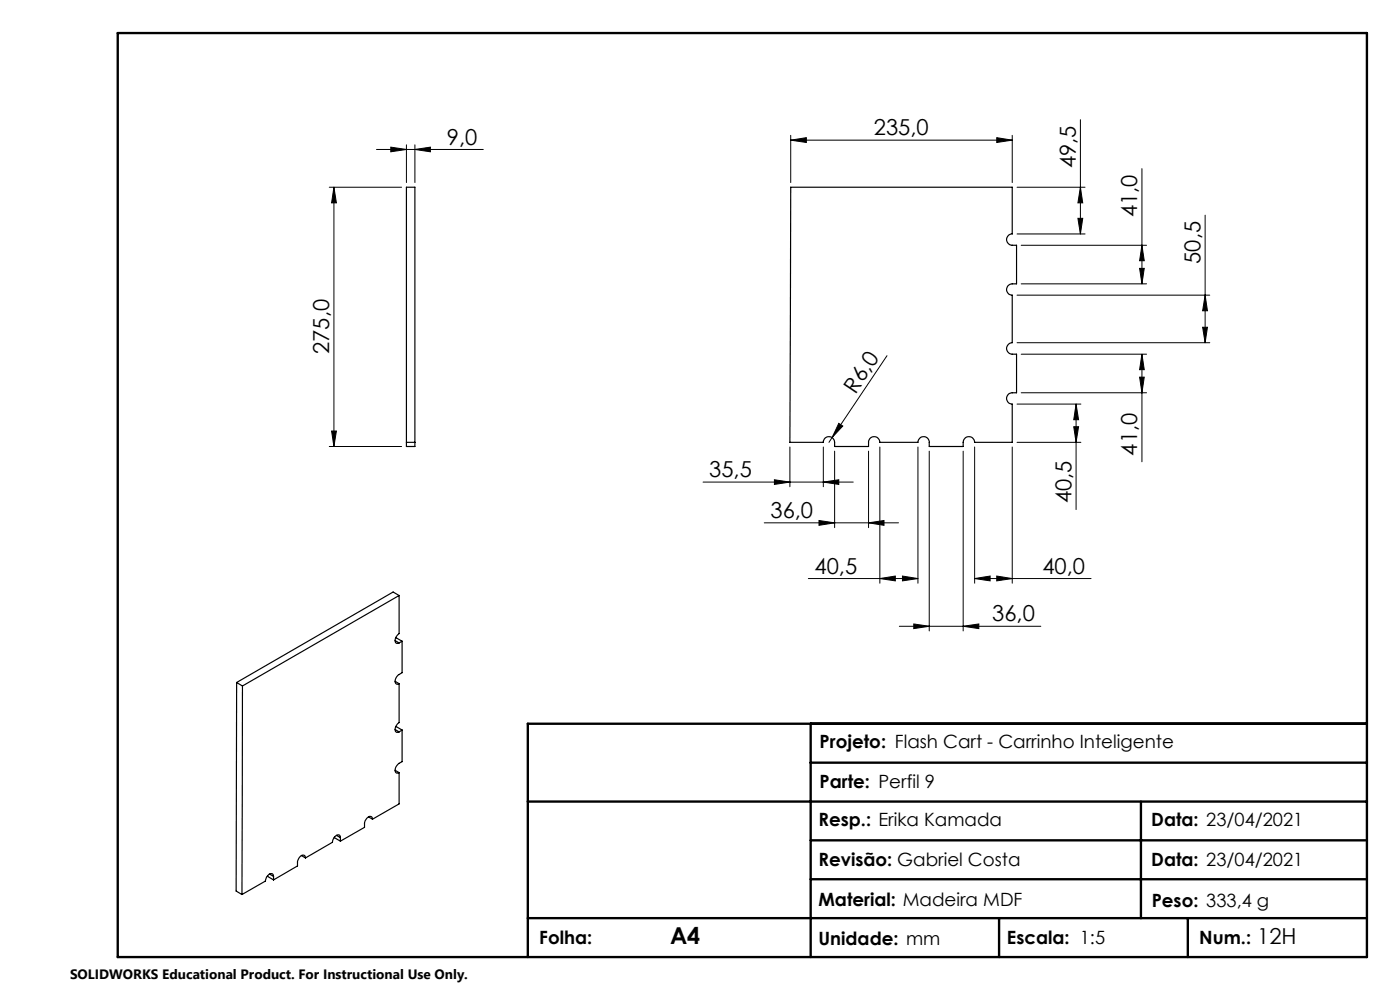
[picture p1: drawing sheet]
<svg xmlns="http://www.w3.org/2000/svg" width="297mm" height="210mm" viewBox="0 0 297 210" stroke-linecap="round" stroke-linejoin="round" font-family="sans-serif">
<g fill="none" stroke="#000" stroke-width=".21">
<path d="M69.8 39.7h15.4M70.8 39.7v55M70.8 39.7l.6 3.3h-1.1zM79.9 31.7h22.6M82.9 31.2l3.3 .5-3.3 .5zM86.2 30.7v8M88 31.7l3.3-.5v1zM88 30.7v8M167.7 29.7l3.4-.5v1zM167.7 28.7v10M167.7 29.7h47M211.5 29.2l3.2 .5-3.2 .5z"/>
<path d="M214.7 28.7v10M215.8 39.7h14.4M229.2 25.4v24.2M229.2 39.7l.5 3.3h-1zM242.3 35.8v24.4M215.8 49.6h14.4M216.6 52h26.6M228.7 46.3h1l-.5 3.3zM241.8 56.9h.9l-.4 3.3zM242.3 52l.4 3.3h-.9zM255.7 45.6v27.1M188.2 75.5l-11.7 17.3"/>
<path d="M215.8 72.7h40.8M215.8 62.6h40.8M216.6 60.2h26.6M216.6 75.1h26.6M242.3 75.1v22.9M242.3 75.1l.4 3.3h-.9zM255.1 69.4h1.1l-.5 3.3zM255.7 62.6l.5 3.3h-1.1zM69.8 94.7h15.4M70.3 91.4h1.1l-.6 3.3zM167.6 94.8v8.4M174.7 94.8v8.4"/>
<path d="M176.5 92.8l-.6 1M177.1 95.7v16.2M177.9 89.8l.9 .6-2.3 2.4zM184.3 95.7v16.2M186.7 94.8v28.9M194.7 94.8v28.9M197.1 95.7v38.1M204.3 95.7v38.1M206.8 94.8v28.9M214.7 94.8v28.9M215.8 93.8h13.5M215.8 85.7h13.5"/>
<path d="M216.6 83.3h26.6M227.8 90.5h1l-.5 3.3zM228.3 85.7v22.4M228.3 85.7l.5 3.3h-1zM241.8 80h.9l-.4 3.3zM149.2 102.3h31.8M162.1 110.9h28.5M164.3 101.8l3.3 .5-3.3 .5zM173.7 110.4l3.4 .5-3.4 .5zM174.7 102.3l3.2-.5v1zM184.3 110.9l3.2-.5v1zM171.5 122.7h23.2"/>
<path d="M186.7 122.7l3.2-.5v1zM190.8 132.8h30M191.5 122.2l3.2 .5-3.2 .5zM193.9 132.4l3.2 .4-3.2 .5zM204.3 132.8l3.3-.4v.9zM206.8 122.7l3.2-.5v1zM206.8 122.7h24.7M211.5 122.2l3.2 .5-3.2 .5z"/>
</g>
<path d="M25 7h265v196h-265zM172 153.5v49.5M290 153.5h-178v49.5M112 170h178M172 178.3h118M172 161.8h118M242 170v24.8M112 194.8h178M172 186.5h118M211.9 194.8v8.2M252 194.8v8.2" fill="none" stroke="#000" stroke-width=".5"/>
<g fill="#000">
<path d="M177.9 89.8l.9 .6-2.3 2.4z"/>
<path d="M211.5 29.2l3.2 .5-3.2 .5zM167.7 29.7l3.4-.5v1zM174.7 102.3l3.2-.5v1zM164.3 101.8l3.3 .5-3.3 .5z"/>
<path d="M228.7 46.3h1l-.5 3.3zM229.2 39.7l.5 3.3h-1zM241.8 56.9h.9l-.4 3.3zM242.3 52l.4 3.3h-.9z"/>
<path d="M255.1 69.4h1.1l-.5 3.3zM255.7 62.6l.5 3.3h-1.1zM241.8 80h.9l-.4 3.3zM242.3 75.1l.4 3.3h-.9zM227.8 90.5h1l-.5 3.3zM228.3 85.7l.5 3.3h-1z"/>
<path d="M70.3 91.4h1.1l-.6 3.3zM70.8 39.7l.6 3.3h-1.1z"/>
<path d="M206.8 122.7l3.2-.5v1zM211.5 122.2l3.2 .5-3.2 .5zM193.9 132.4l3.2 .4-3.2 .5zM204.3 132.8l3.3-.4v.9zM186.7 122.7l3.2-.5v1zM191.5 122.2l3.2 .5-3.2 .5zM173.7 110.4l3.4 .5-3.4 .5zM184.3 110.9l3.2-.5v1zM82.9 31.2l3.3 .5-3.3 .5zM88 31.7l3.3-.5v1z"/>
</g>
<g fill="none" stroke="#000" stroke-width=".25">
<path d="M167.7 39.7h47v9.9a1.2 1.2 0 0 0-1.2 1.2 1.2 1.2 0 0 0 1.2 1.2h1v8.2a2.01 2.01 0 0 0-1.8 .4 1.2 1.2 0 0 0-.3 1.3 1.2 1.2 0 0 0 1.1 .7v10.1a1.22 1.22 0 0 0-1.2 1.2 1.22 1.22 0 0 0 1.2 1.2h1v8.2h-1a1.2 1.2 0 0 0-1.2 1.2 1.2 1.2 0 0 0 1.2 1.2v8.1h-7.9a1.22 1.22 0 0 0-1.3-1.2 1.22 1.22 0 0 0-1.2 1.2v.9h-7.2a1.84 1.84 0 0 0-.4-1.8 1.21 1.21 0 0 0-1.3-.2 1.21 1.21 0 0 0-.7 1.1h-8a1.2 1.2 0 0 0-1.2-1.2 1.2 1.2 0 0 0-1.2 1.2v.9h-7.2a1.95 1.95 0 0 0-.5-1.8 1.18 1.18 0 0 0-1.3-.2 1.18 1.18 0 0 0-.6 1.1h-7.1zM86.2 93.8v-54.1h1.8v54.1M86.2 93.8h1.8M86.2 93.8v.9h1.8v-.9M83.8 135.9l.9 .5M83.9 135.3l1.4 .7M84.7 126.3v8.1a1.51 1.51 0 0 0-.7 2h.7M84.7 126.3l-33.3 19.2M84.7 126.3l-1.3-.7-33.2 19.2M85.3 136v6.7l-.6 .4a1.29 1.29 0 0 0-.5 2l.5-.1M85.3 136l-.6 .4M50.2 144.8l-.1 44.2 1.2 .8"/>
<path d="M50.2 144.8l1.2 .7M51.4 145.5l-.1 44.3M83.8 144.5l.9 .5M83.8 154.8l.9 .4M83.9 154.2l.1-.1 1.3 .8M84.7 145v8.3a1.51 1.51 0 0 0-.7 2l.7-.1M85.3 154.9v6.7a2.19 2.19 0 0 0-1.5 1.7 .54 .54 0 0 0 .2 .6 .54 .54 0 0 0 .7 0M85.3 154.9l-.6 .3M70.9 177.6l1.3 .8M71.4 177.2l.8 .5M72.2 177.7a.57 .57 0 0 0-.4-.7 .57 .57 0 0 0-.7 .4l-.5 .8-.1 .5-5.7 3.3M72.2 177.7v.7"/>
<path d="M78.2 173.3l.8 .5M79 173.8a.59 .59 0 0 0-.4-.7 .59 .59 0 0 0-.7 .4l-.6 1v1l-5.1 2.9M83.8 163.4l.9 .5M84.7 163.9v6.6l-5.7 3.3M56.8 185.8l1.2 .8M57.2 185.4l.8 .5M58 185.9a.64 .64 0 0 0-.6-.6 .64 .64 0 0 0-.6 .5l-.5 1.1-5 2.9M58 185.9v.7M64 181.5l.8 .5M64.8 182a.64 .64 0 0 0-.6-.6 .64 .64 0 0 0-.7 .4l-.4 .9v1l-5.1 2.9"/>
</g>
<text font-size="4.9" x="142.1" y="200.2">A4</text>
<g font-size="4.7">
<text x="185.4" y="28.7">235,0</text>
<text x="94.8" y="30.7">9,0</text>
<text x="228.2" y="35.7" transform="rotate(-90 228.2 35.7)">49,5</text>
<text x="241.3" y="46.1" transform="rotate(-90 241.3 46.1)">41,0</text>
<text x="254.7" y="56" transform="rotate(-90 254.7 56)">50,5</text>
<text x="69.9" y="75.1" transform="rotate(-90 69.9 75.1)">275,0</text>
<text x="181.5" y="83.7" transform="rotate(-56 181.5 83.7)">R6,0</text>
<text x="150.5" y="101.2">35,5</text>
<text x="241.3" y="96.7" transform="rotate(-90 241.3 96.7)">41,0</text>
<text x="227.3" y="106.8" transform="rotate(-90 227.3 106.8)">40,5</text>
<text x="163.5" y="109.9">36,0</text>
<text x="172.8" y="121.7">40,5</text>
<text x="221.1" y="121.7">40,0</text>
<text x="210.5" y="131.8">36,0</text>
<text x="266.7" y="200.2">12H</text>
</g>
<g font-size="3.9">
<text x="173.9" y="158.6">Projeto: Flash Cart - Carrinho Inteligente</text>
<text x="173.9" y="167.2">Parte: Perfil 9</text>
<text x="173.6" y="175.1">Resp.: Erika Kamada</text>
<text x="244.2" y="175.3">Data: 23/04/2021</text>
<text x="173.6" y="183.7">Revisão: Gabriel Costa</text>
<text x="244.2" y="183.7">Data: 23/04/2021</text>
<text x="173.6" y="192.2">Material: Madeira MDF</text>
<text x="244.3" y="192.3">Peso: 333,4 g</text>
<text x="114.4" y="200.2">Folha:</text>
<text x="173.6" y="200.4">Unidade: mm</text>
<text x="213.6" y="200.2">Escala: 1:5</text>
<text x="254.4" y="200.2">Num.:</text>
</g>
<text font-size="2.9" x="14.9" y="207.6">SOLIDWORKS Educational Product. For Instructional Use Only.</text>
</svg>
